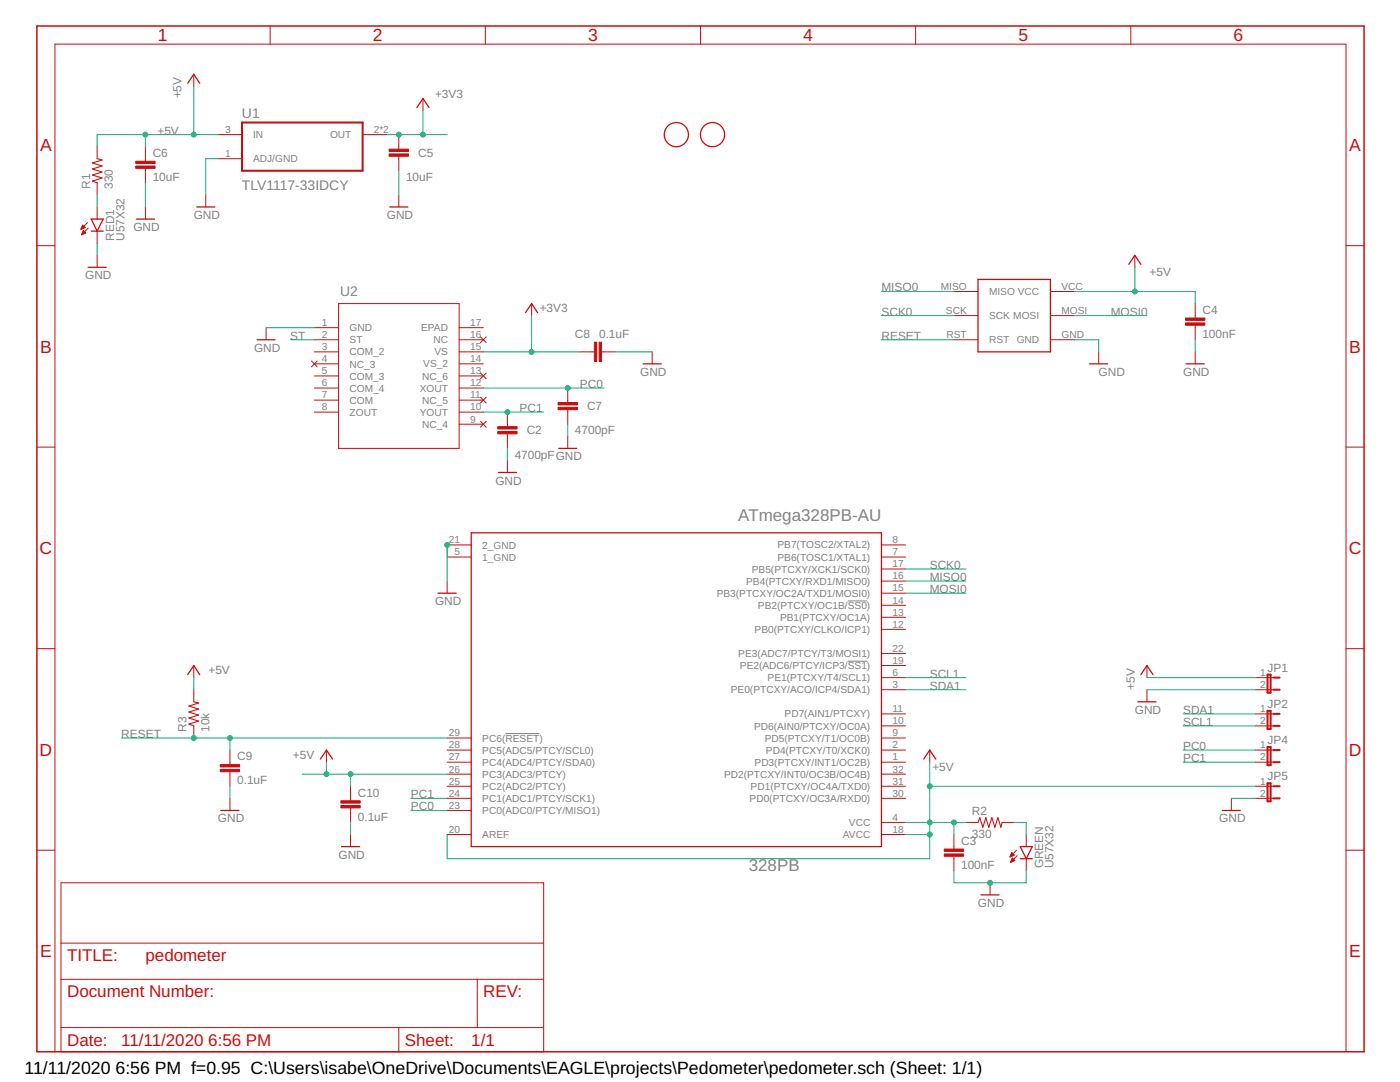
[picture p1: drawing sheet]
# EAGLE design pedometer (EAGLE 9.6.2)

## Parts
328PB  MICROCHIP_ATMEGA328PB-AUMICROCHIP_ATMEGA328PB-AU_0_0  [MICROCHIP_ATMEGA328PB-AU_0]
C2  4700pF  C-EUC0805K  [C0805K]
C3  100nF  C-EUC0805K  [C0805K]
C4  100nF  C-EUC0805K  [C0805K]
C5  10uF  C-EUC0805K  [C0805K]
C6  10uF  C-EUC0805K  [C0805K]
C7  4700pF  C-EUC0805K  [C0805K]
C8  0.1uF  C-EUC0805K  [C0805K]
C9  0.1uF  C-EUC0805K  [C0805K]
C10  0.1uF  C-EUC0805K  [C0805K]
GREEN  U57X32  [U57X32]
JP1  JP1E  [JP1]
JP2  JP1E  [JP1]
JP4  JP1E  [JP1]
JP5  JP1E  [JP1]
R1  330  R-US_R0805  [R0805]
R2  330  R-US_R0805  [R0805]
R3  10k  R-US_R0805  [R0805]
RED1  U57X32  [U57X32]
U1  TLV1117-33IDCY  [SOT230P700X180-4N]
U2  ADXL327BCPZ-RL7CP_16_5A_ADI-M  [CP_16_5A_ADI-M]
U$1  AVR-ISP  [AVR-ISP]
U$2  FIDUCIAL  [FIDUCIAL_1MM]
U$3  FIDUCIAL  [FIDUCIAL_1MM]

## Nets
+3V3: C5.2 C8.2 U1.2(OUT) U1.4(OUT) U2.15(VS)
+5V: 328PB.4(VCC) 328PB.18(AVCC) 328PB.20(AREF) 328PB.26(PC3(ADC3/PTCY)) C3.2 C4.2 C6.2 C10.2 JP1.1 JP5.1 R1.2 R2.1 R3.2 U1.3(IN) U$1.VCC
GND: 328PB.5(1_GND) 328PB.21(2_GND) C2.1 C3.1 C4.1 C5.1 C6.1 C7.1 C8.1 C9.1 C10.1 GREEN.K(C) JP1.2 JP5.2 RED1.K(C) U1.1(ADJ/GND) U2.1(GND) U$1.GND
MISO0: 328PB.16(PB4(PTCXY/RXD1/MISO0)) U$1.MISO
MOSI0: 328PB.15(PB3(PTCXY/OC2A/TXD1/MOSI0)) U$1.MOSI
N$2: GREEN.A R2.2
N$6: R1.1 RED1.A
PC0: 328PB.23(PC0(ADC0/PTCY/MISO1)) C7.2 JP4.1 U2.12(XOUT)
PC1: 328PB.24(PC1(ADC1/PTCY/SCK1)) C2.2 JP4.2 U2.10(YOUT)
RESET: 328PB.29(PC6(!RESET!)) C9.2 R3.1 U$1.RST
SCK0: 328PB.17(PB5(PTCXY/XCK1/SCK0)) U$1.SCK
SCL1: 328PB.6(PE1(PTCXY/T4/SCL1)) JP2.2
SDA1: 328PB.3(PE0(PTCXY/ACO/ICP4/SDA1)) JP2.1
Unconnected: 328PB.1(PD3(PTCXY/INT1/OC2B)) 328PB.2(PD4(PTCXY/T0/XCK0)) 328PB.7(PB6(TOSC1/XTAL1)) 328PB.8(PB7(TOSC2/XTAL2)) 328PB.9(PD5(PTCXY/T1/OC0B)) 328PB.10(PD6(AIN0/PTCXY/OC0A)) 328PB.11(PD7(AIN1/PTCXY)) 328PB.12(PB0(PTCXY/CLKO/ICP1)) 328PB.13(PB1(PTCXY/OC1A)) 328PB.14(PB2(PTCXY/OC1B/!SS0!)) 328PB.19(PE2(ADC6/PTCY/ICP3/!SS1!)) 328PB.22(PE3(ADC7/PTCY/T3/MOSI1)) 328PB.25(PC2(ADC2/PTCY)) 328PB.27(PC4(ADC4/PTCY/SDA0)) 328PB.28(PC5(ADC5/PTCY/SCL0)) 328PB.30(PD0(PTCXY/OC3A/RXD0)) 328PB.31(PD1(PTCXY/OC4A/TXD0)) 328PB.32(PD2(PTCXY/INT0/OC3B/OC4B)) U2.2(ST) U2.3(COM_2) U2.4(NC_3) U2.5(COM_3) U2.6(COM_4) U2.7(COM) U2.8(ZOUT) U2.9(NC_4) U2.11(NC_5) U2.13(NC_6) U2.14(VS_2) U2.16(NC) U2.17(EPAD)

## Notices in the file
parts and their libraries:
adxl327: COPYRIGHT: Copyright (C) 2018 Accelerated Designs. All rights reserved
